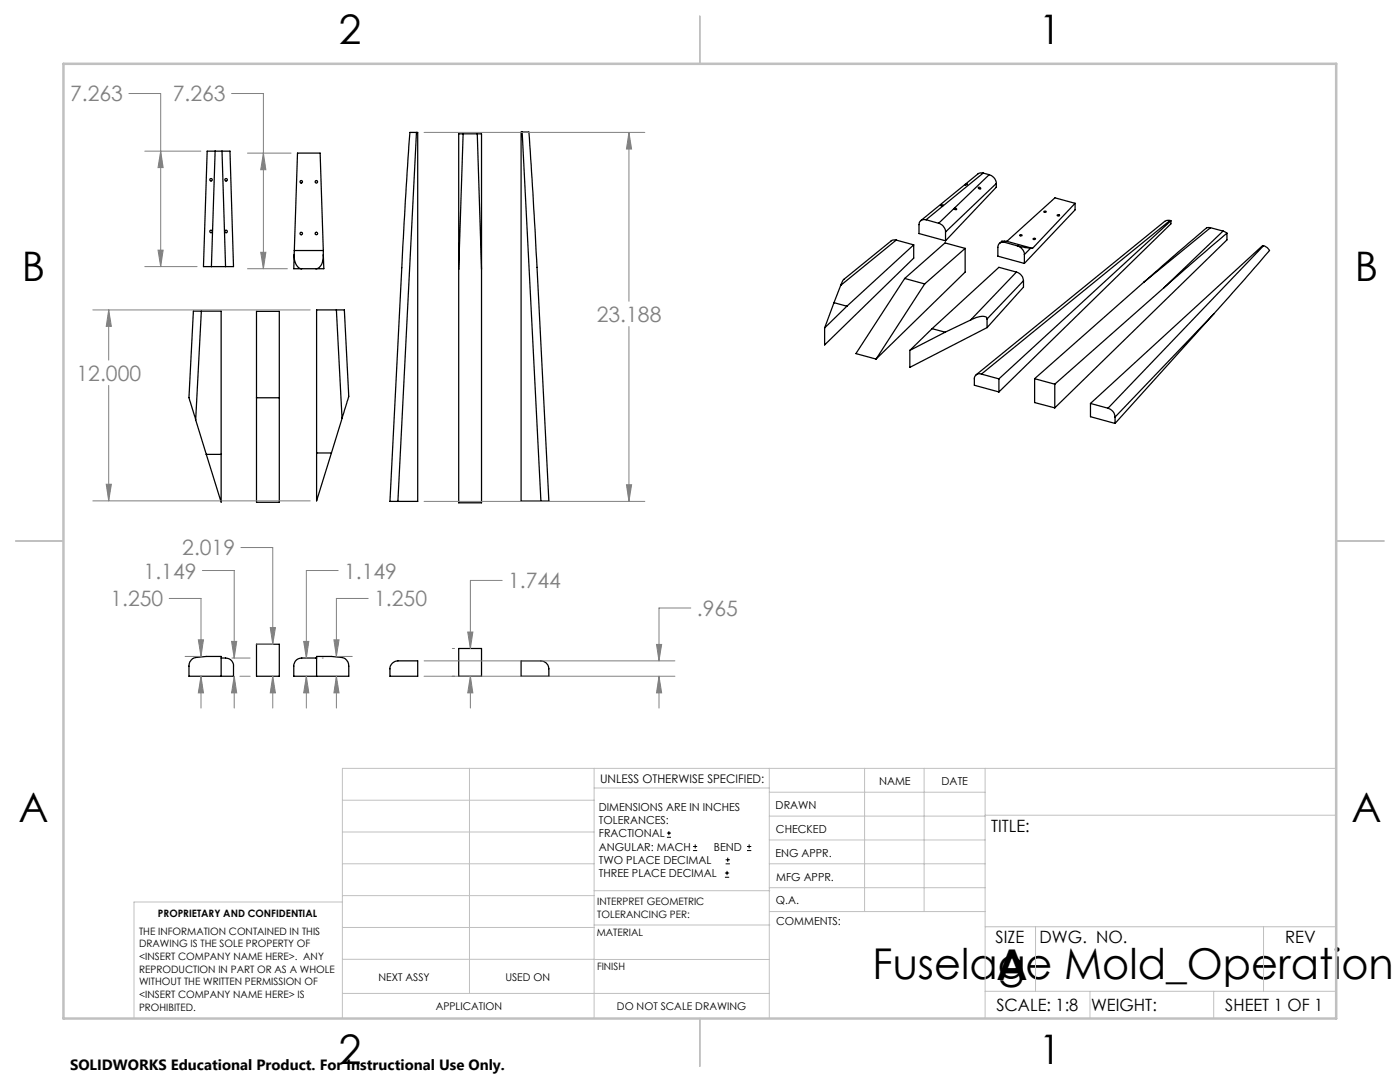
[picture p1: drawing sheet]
<svg xmlns="http://www.w3.org/2000/svg" width="279mm" height="216mm" viewBox="0 0 279 216" stroke-linecap="round" stroke-linejoin="round" font-family="sans-serif">
<g fill="none" stroke="#000" stroke-width=".25">
<path d="M42.9 30.2h-1.6l-.7 23h1.6M42.9 30.2l-.7 23M42.9 30.2h1.4M44.3 30.2h1.6l.7 23h-1.6M44.3 30.2l.7 23M83.1 26.4h-1.3l-.2 2.6-1.2 19.9-2.6 51.1h1.6M83.1 26.4h.3v73.6h-4M83.1 26.4l-3.7 73.6M92.4 26.7h-.9v27M92.4 26.7l-.9 27M92.4 26.7h2.8M95.2 26.7h.9v27"/>
<path d="M95.2 26.7l.9 27M104.2 26.4h1.4l1.5 25.5 2.4 48.1h-1.6M104.2 26.4h-.2v73.6h3.9M104.2 26.4l3.7 73.6M192.7 36.8l.4-.1-.3 .2zM195.3 37.4h.1a.23 .23 0 0 1 .3 .1 .23 .23 0 0 1 0 .2l-.5-.2zM196.2 34.5h-.5l-.5 .2-11.4 9.3M196.2 34.5l-11.4 9.4M196.2 34.5l1.2 .4M197.4 34.9a1.92 1.92 0 0 1 1.4 1.7M197.4 34.9l-10.1 9.7M198.8 36.6l-10.1 9.7"/>
<path d="M198.8 36.6v.8l-10.1 10.6M42.2 53.2h2.8M58.7 50.9a2.64 2.64 0 0 0 1.3 2.7h.2M58.7 50.9l-.1 2.7h1.6M58.7 50v.9M58.7 50h5.8M58.7 50l.7-19.4h4.5l.6 19.4M60.2 53.6h2.8M64.5 50.9a2.34 2.34 0 0 1-1.5 2.7M64.5 50.9l.1 2.7h-1.6M64.5 50v.9M91.5 53.7v46.6h4.6v-46.6"/>
<path d="M167.8 56.9l-1.4 3.5M178.9 47.9h-.7l-.4 .2-9.4 7.6-.6 1.2M178.9 47.9l-11.1 9M178.9 47.9l3.5 1M180.6 55.6l-9.8 15 4 1M180.6 55.6l3.9 1.1M182.4 48.9v2.6l-17.8 17.3v-3.4M182.4 48.9l-13.4 12.2M184.5 56.7l-9.7 14.9M184.8 43.9a1.02 1.02 0 0 0-1.4 .9v1.8l5.3 1.4M184.8 43.9l2.5 .7M187.3 44.6a1.85 1.85 0 0 1 1.4 1.7"/>
<path d="M187.8 41l.3-.1 .1 .1-.4 .1zM188.7 46.3v1.7M190.5 41.6h.2l.2 .2h-.3zM192.6 49.6l-8.1 7.1M192.6 49.6v4.7l-17.8 17.3M192.6 49.6l-4-1.1-8 7.1M200 48.1l-.5 .5M200.6 48.4a1.02 1.02 0 0 0-1.5 1v1.7l5.3 1.5M200.6 48.4l2.5 .7M200.9 48.2l-.9-.1 .6 .3M200.9 48.2l5.2 1.4M202.8 54.3a1.93 1.93 0 0 1 1.5 1.7"/>
<path d="M202.8 54.3l-3.4-1-13.4 12.3M202.8 54.3l-9.1 9.6M203.1 49.1a1.96 1.96 0 0 1 1.3 1.7M203.1 49.1l2.6 .4M203.5 46.9a.21 .21 0 0 1 .3-.1 .21 .21 0 0 1 .1 .3h-.3zM204.3 56l-7.3 7.6M204.3 56v1.3l-7.3 8.1M204.4 50.8v1.8M205.7 49.5l-1.3 1.3M205.7 49.5l.4 .1M206.2 47.6h.4a.18 .18 0 0 1-.2 .2 .18 .18 0 0 1-.2-.2zM208.4 42.2a.23 .23 0 0 1 .2-.1 .23 .23 0 0 1 .2 .2 .23 .23 0 0 1-.3 .1 .23 .23 0 0 1-.1-.2z"/>
<path d="M211 42.9a.27 .27 0 0 1 .3-.1 .27 .27 0 0 1 .2 .2 .27 .27 0 0 1-.3 .1 .27 .27 0 0 1-.2-.2zM214.6 40.6l-8.5 9M214.6 40.6v1.3l-10.2 10.7M214.6 40.6l-4.1-1.1-9.6 8.7M228.2 56.3l-21.7 19.3M232.3 57.4l-21.8 19.3M233.5 44h-.5l-.6 .2-37.6 30.6M233.5 44l-37.6 30.6M233.5 44l.2 .1M233.7 44.1v.6l-34.3 33.5M233.7 44.1l-34.3 31.5M241.6 45.4h-.8l-12.6 10.9"/>
<path d="M241.6 45.4l-13.4 10.9M241.6 45.4l2.5 .7M244.1 46.1l.8 .4M244.1 46.1l-11.8 11.3M244.9 46.5l-12.6 10.9M244.9 46.5v1.4l-34.4 33.5M252.2 49l.7 .4 .5 .6-11.2 12.7M252.2 49l-31.1 32.5M252.2 49h-.2l-34.4 31.5M40.2 62.1h-1.6l-.9 17.3 1.4 4.4M40.2 62.1h3.9v38.1l-2.9-9.5M40.2 62.1l-1.1 21.7"/>
<path d="M51.2 62.1h4.5v38.1h-4.5zM51.2 79.4h4.5M67.1 61.8h1.6l.9 17.3-1.3 4.4M67.1 61.8h-3.9v38.1l2.9-9.5M67.1 61.8l1.2 21.7M166.4 60.4l2.6 .7M166.4 60.4l-1.8 5M169 61.1l-4.4 4.3M186 65.6l2.6 .7M186 65.6l-4.4 4.3M188.6 66.3l-7 3.6M193.7 63.9l-5.1 2.4"/>
<path d="M195.9 74.6a1.02 1.02 0 0 0-1.4 1v1.3l4.9 1.3M195.9 74.6l3.5 1M197 63.6a1.02 1.02 0 0 0-1.5-.4l-1.8 .7M197 63.6v1.8M197 65.4l-15.4 7.9v-3.4M199.4 75.6v2.6M206.5 75.6l4 1.1M206.5 75.6v4.7l4 1.1M210.5 76.7v4.7M242.2 62.7l-19.7 20.5M242.2 62.7l-19.7 21.8M39.1 83.8l2.1 6.9"/>
<path d="M41.2 90.7h2.9M63.2 90.4h2.9M68.3 83.5l-2.2 6.9M217.6 80.5l3.5 1M217.6 80.5v2.6l4.9 1.4M221.1 81.5a1.92 1.92 0 0 1 1.4 1.7M222.5 83.2v1.3M44.1 131.3h.9a1.55 1.55 0 0 1 1.6 1.6v2h-8.9v-2a1.67 1.67 0 0 1 1.4-1.7l2.1-.2h2.9v3.9M51.2 128.6h4.5v6.3h-4.5zM63.2 131.3h-3a1.55 1.55 0 0 0-1.6 1.6v2h11v-2a1.67 1.67 0 0 0-1.3-1.7l-2.2-.2h-2.9v3.9M78.2 132.5l.6-.5 .6-.1h4v3h-5.6v-1.7zM91.5 129.4h4.6v5.5h-4.6z"/>
<path d="M104 131.9h3.9a1.62 1.62 0 0 1 1.6 1.6v1.4h-5.5z"/>
<circle cx="42.1" cy="35.9" r=".25"/>
<circle cx="45.1" cy="35.9" r=".25"/>
<circle cx="60.1" cy="36.3" r=".26"/>
<circle cx="63.1" cy="36.3" r=".25"/>
<circle cx="42.1" cy="46.2" r=".25"/>
<circle cx="45.1" cy="46.2" r=".24"/>
<circle cx="60.1" cy="46.6" r=".25"/>
<circle cx="63.1" cy="46.6" r=".25"/>
</g>
<g fill="none" stroke="#000" stroke-width=".2">
<path d="M133.1 167.1h.8M133.1 166.2h.8M133.5 165.8v.9M138.3 169.7h.8M138.3 168.9h.8M138.7 168.5v.8M144.7 175h.8M144.7 174.2h.8M144.8 172.4h.9M144.8 171.6h.9M145.1 173.8v.8M145.2 171.1v.9"/>
<path d="M149.1 169.7h.8M149.1 168.9h.8M149.5 168.5v.8"/>
</g>
<g fill="none" stroke="#808080" stroke-width=".2">
<path d="M25.7 18.7h6.4v34.5M46.2 18.7h6.4v34.9M28.9 30.2h11.2M32.1 30.2l.5 3.2h-1.1zM49.4 30.6h8.7M52.6 30.6l.5 3.3h-1.1zM84.6 26.4h44.1M125.5 26.4l.5 3.3h-1zM125.5 26.4v33.7M28.9 53.2h10.4M31.5 49.9h1.1l-.5 3.3zM49.4 53.6h8"/>
<path d="M52 50.3h1.1l-.5 3.3zM18.5 61.8h43.4M21.7 61.8l.5 3.3h-1zM21.7 61.8v10.1M21.7 76.9v23M125.5 65.2v34.8M18.5 99.9h43.4M21.2 96.6h1l-.5 3.3zM125 96.7h1l-.5 3.3zM33.8 119.4h6.3v11.6M40.4 113.8h6.3v17.5M48.1 109.3h6.3v19.3"/>
<path d="M67.5 113.8h-6.4v17.5M73.5 119.4h-6.4v11.6M84.6 100h44.1M100.2 115.8h-6.3v13.6M36.9 131h3M39.6 127.7h1l-.5 3.3zM40.1 134.9l.5 3.4h-1zM40.1 134.9v6.4M46.2 128h1l-.5 3.3zM46.3 131.3h3.6M46.7 134.9l.5 3.4h-1zM46.7 134.9v6.4"/>
<path d="M47.9 134.9h2M51.3 128.6h3.2M53.9 125.2h1.1l-.6 3.4zM54.4 134.9l.6 3.4h-1.1zM54.4 134.9v6.4M60.6 128h1l-.5 3.3zM61.1 134.9l.5 3.4h-1zM61.1 134.9v6.4M64.3 131.3h.1M66.6 127.7h1.1l-.6 3.3zM67.1 134.9l.6 3.4h-1.1zM67.1 134.9v6.4"/>
<path d="M67.4 131h2.9M84.6 131.9h50.1M84.6 134.9h50.1M90.3 129.4h.4M93.3 126.1h1.1l-.5 3.3zM93.9 134.9l.5 3.4h-1.1zM93.9 134.9v6.4M131 128.6h1l-.5 3.3zM131.5 134.9l.5 3.4h-1zM131.5 134.9v6.4M137.9 121.3h-6.4v10.6"/>
</g>
<g fill="none" stroke="#c0c0c0" stroke-width=".2">
<path d="M68.3 159.7h50.3M93.7 153.3v44.9M118.6 153.3v49.9M118.6 157.2h34.9M153.5 153.3v49.9M153.5 158.1h43.1M172.5 153.3v28.6M184.4 153.3v28.6M196.6 153.3v49.9M266.7 153.3h-198.4v49.9M68.3 178.7h50.3M68.3 172.4h50.3"/>
<path d="M68.3 166h50.3M68.3 180h-41.6v23.2M118.6 177.7h35M153.5 167.6h43.1M153.5 162.8h43.1M153.5 172.4h43.1M153.5 177.1h43.1M196.6 162.7h70.1M68.3 198.2h85.2M68.3 191.4l85.2 .1M68.3 185.1h50.3M118.6 184.6h35"/>
<path d="M153.6 181.9h43M196.6 197.8h70.1M196.6 184.9h70.1M206.7 184.9v12.9M217.5 197.8v5.4M242.2 197.8v5.4M252.2 184.9v12.9"/>
</g>
<path d="M139.7 3.2v9.5M3.1 107.9h9.6M266.7 107.9h9.5M139.7 203.2v9.6" fill="none" stroke="#c0c0c0" stroke-width=".25"/>
<path d="M12.7 12.7h254v190.5h-254z" fill="none" stroke="#c0c0c0" stroke-width=".5"/>
<path d="M131 128.6h1l-.5 3.3zM131.5 134.9l.5 3.4h-1zM93.9 134.9l.5 3.4h-1.1zM93.3 126.1h1.1l-.5 3.3zM53.9 125.2h1.1l-.6 3.4zM54.4 134.9l.6 3.4h-1.1zM39.6 127.7h1l-.5 3.3zM40.1 134.9l.5 3.4h-1zM46.7 134.9l.5 3.4h-1zM46.2 128h1l-.5 3.3zM61.1 134.9l.5 3.4h-1zM60.6 128h1l-.5 3.3zM67.1 134.9l.6 3.4h-1.1zM66.6 127.7h1.1l-.6 3.3zM52 50.3h1.1l-.5 3.3zM52.6 30.6l.5 3.3h-1.1zM32.1 30.2l.5 3.2h-1.1zM31.5 49.9h1.1l-.5 3.3zM21.2 96.6h1l-.5 3.3zM21.7 61.8l.5 3.3h-1zM125 96.7h1l-.5 3.3zM125.5 26.4l.5 3.3h-1z" fill="#808080"/>
<g font-size="8.5">
<text x="174.2" y="195.4">Fuselage Mold_Operation</text>
<text x="198.9" y="195.5">A</text>
</g>
<g font-size="8.1">
<text x="67.6" y="8.9">2</text>
<text x="207.3" y="8.9">1</text>
<text x="4.4" y="56.2">B</text>
<text x="270.4" y="56.2">B</text>
<text x="3.7" y="164.1">A</text>
<text x="269.7" y="164.1">A</text>
<text x="67.6" y="212.4">2</text>
<text x="207.3" y="212.4">1</text>
</g>
<g font-size="4.2" fill="#808080">
<text x="14" y="20.3">7.263</text>
<text x="34.5" y="20.3">7.263</text>
<text x="119.1" y="64.2">23.188</text>
<text x="15.3" y="76">12.000</text>
<text x="36.4" y="110.8">2.019</text>
<text x="28.7" y="115.4">1.149</text>
<text x="68.7" y="115.4">1.149</text>
<text x="101.4" y="117.4">1.744</text>
<text x="22" y="121">1.250</text>
<text x="74.7" y="121">1.250</text>
<text x="139.1" y="122.9">.965</text>
</g>
<g font-size="3.4">
<text x="197.8" y="166">TITLE:</text>
<text x="198.7" y="188.1">SIZE</text>
<text x="207.5" y="188.1">DWG. NO.</text>
<text x="256.5" y="188.2">REV</text>
<text x="198.8" y="201.7">SCALE: 1:8</text>
<text x="217.7" y="201.8">WEIGHT:</text>
<text x="244.5" y="201.7">SHEET 1 OF 1</text>
</g>
<text font-size="3" x="14" y="213.5">SOLIDWORKS Educational Product. For Instructional Use Only.</text>
<text font-size="2.4" x="119.8" y="156.2">UNLESS OTHERWISE SPECIFIED:</text>
<g font-size="2.2">
<text x="119.5" y="161.8">DIMENSIONS ARE IN INCHES</text>
<text x="154.8" y="161.4">DRAWN</text>
<text x="175.4" y="156.6">NAME</text>
<text x="187.9" y="156.7">DATE</text>
<text x="119.5" y="164.4">TOLERANCES:</text>
<text x="119.5" y="167.1">FRACTIONAL</text>
<text x="154.9" y="166.3">CHECKED</text>
<text x="119.5" y="169.7">ANGULAR: MACH</text>
<text x="119.5" y="172.4">TWO PLACE DECIMAL</text>
<text x="142.5" y="169.7">BEND</text>
<text x="154.8" y="170.9">ENG APPR.</text>
<text x="119.5" y="175">THREE PLACE DECIMAL</text>
<text x="154.9" y="175.7">MFG APPR.</text>
<text x="154.9" y="180.4">Q.A.</text>
<text x="154.9" y="184.6">COMMENTS:</text>
</g>
<g font-size="2.1">
<text x="75.5" y="195.7">NEXT ASSY</text>
<text x="100.9" y="195.7">USED ON</text>
<text x="86.9" y="201.5">APPLICATION</text>
<text x="123.1" y="201.6">DO NOT SCALE DRAWING</text>
</g>
<g font-size="2">
<text x="31.5" y="182.9">PROPRIETARY AND CONFIDENTIAL</text>
<text x="119.2" y="180.6">INTERPRET GEOMETRIC</text>
<text x="119.2" y="183.1">TOLERANCING PER:</text>
<text x="27.8" y="186.5">THE INFORMATION CONTAINED IN THIS</text>
<text x="27.8" y="189">DRAWING IS THE SOLE PROPERTY OF</text>
<text x="27.8" y="191.6">&lt;INSERT COMPANY NAME HERE&gt;. ANY</text>
<text x="119.1" y="186.7">MATERIAL</text>
<text x="27.8" y="194.1">REPRODUCTION IN PART OR AS A WHOLE</text>
<text x="27.8" y="196.6">WITHOUT THE WRITTEN PERMISSION OF</text>
<text x="119.1" y="193.5">FINISH</text>
<text x="27.8" y="199.1">&lt;INSERT COMPANY NAME HERE&gt; IS</text>
<text x="27.8" y="201.7">PROHIBITED.</text>
</g>
</svg>
